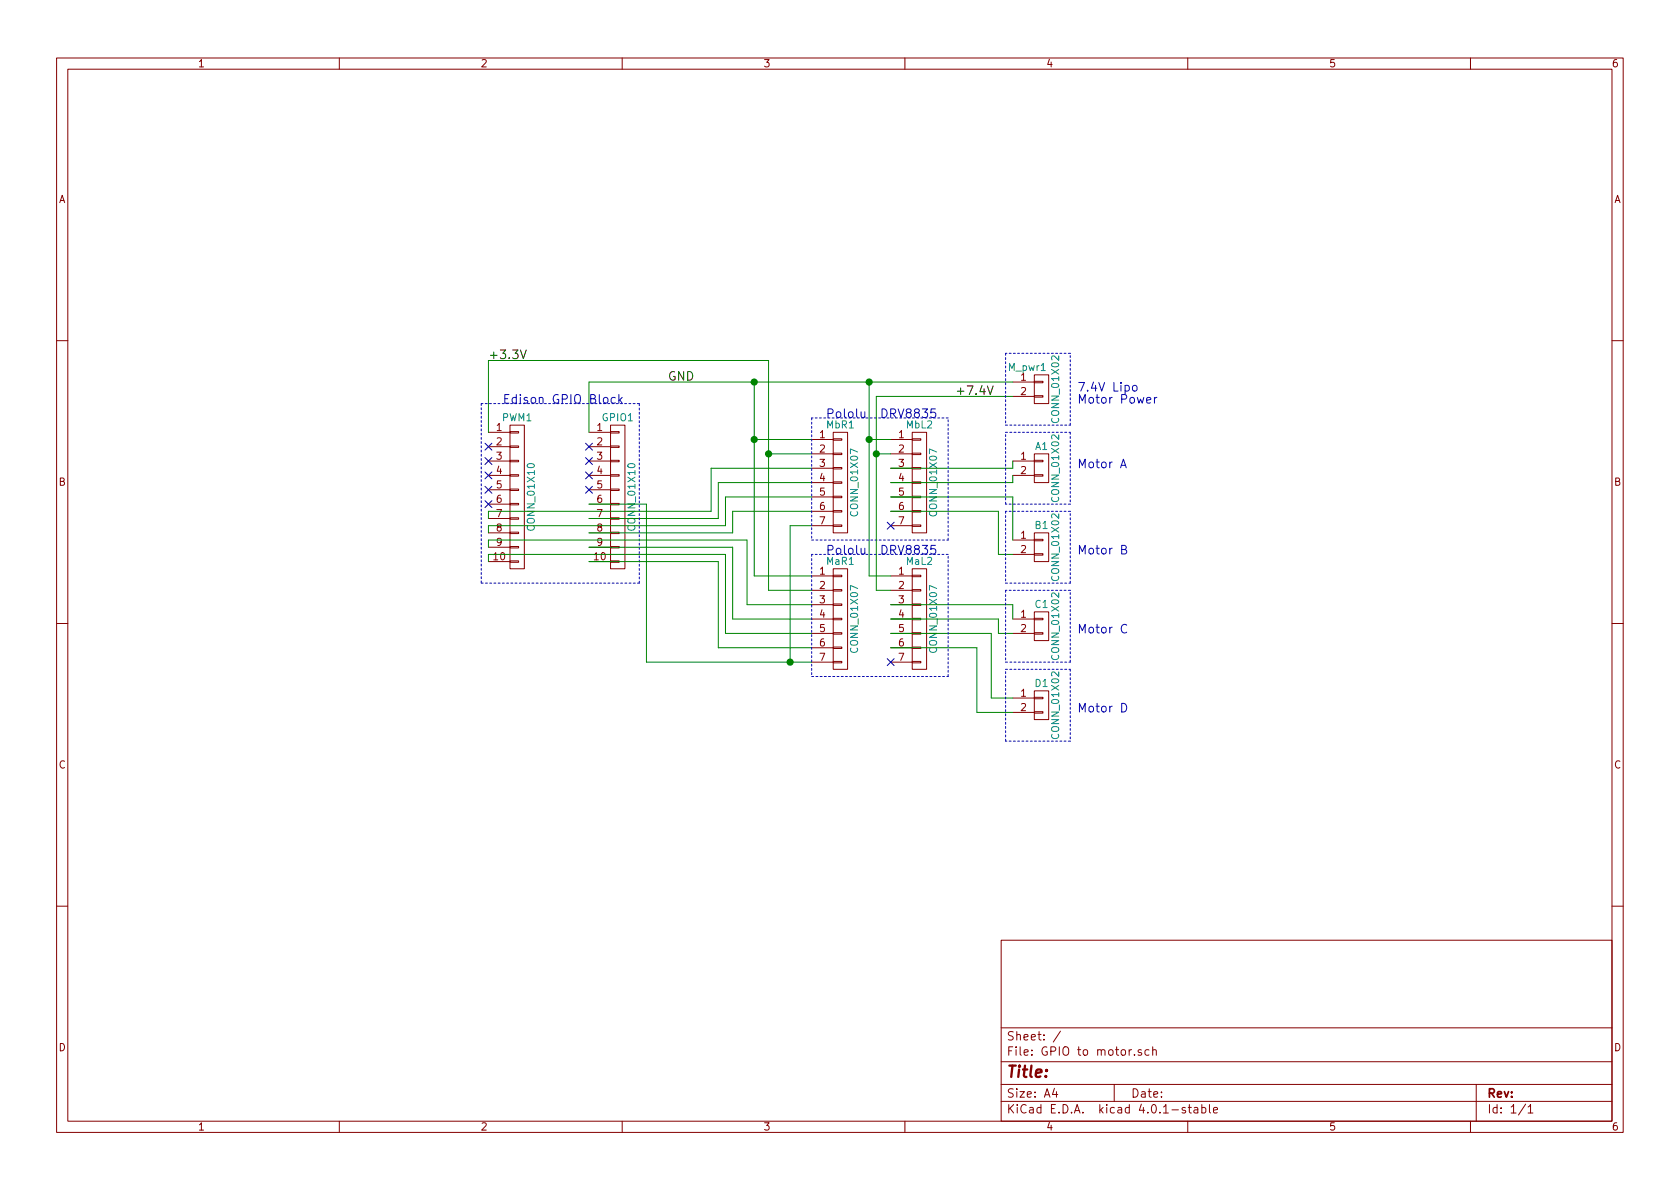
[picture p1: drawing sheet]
EESchema Schematic File Version 2
LIBS:power
LIBS:device
LIBS:transistors
LIBS:conn
LIBS:linear
LIBS:regul
LIBS:74xx
LIBS:cmos4000
LIBS:adc-dac
LIBS:memory
LIBS:xilinx
LIBS:microcontrollers
LIBS:dsp
LIBS:microchip
LIBS:analog_switches
LIBS:motorola
LIBS:texas
LIBS:intel
LIBS:audio
LIBS:interface
LIBS:digital-audio
LIBS:philips
LIBS:display
LIBS:cypress
LIBS:siliconi
LIBS:opto
LIBS:atmel
LIBS:contrib
LIBS:valves
LIBS:GPIO to motor-cache
EELAYER 25 0
EELAYER END
$Descr A4 11693 8268
encoding utf-8
Sheet 1 1
Title ""
Date ""
Rev ""
Comp ""
Comment1 ""
Comment2 ""
Comment3 ""
Comment4 ""
$EndDescr
$Comp
L CONN_01X10 GPIO1
U 1 1
P 4300 3450
F 0 "GPIO1" H 4300 4000 50  0000 C CNN
F 1 "CONN_01X10" V 4400 3450 50  0000 C CNN
F 2 "Pin_Headers:Pin_Header_Straight_1x10" H 4300 3450 50  0001 C CNN
F 3 "" H 4300 3450 50  0000 C CNN
	1    4300 3450
	1    0    0    -1  
$EndComp
$Comp
L CONN_01X10 PWM1
U 1 1
P 3600 3450
F 0 "PWM1" H 3600 4000 50  0000 C CNN
F 1 "CONN_01X10" V 3700 3450 50  0000 C CNN
F 2 "Pin_Headers:Pin_Header_Straight_1x10" H 3600 3450 50  0001 C CNN
F 3 "" H 3600 3450 50  0000 C CNN
	1    3600 3450
	1    0    0    -1  
$EndComp
$Comp
L CONN_01X07 MbR1
U 1 1
P 5850 3350
F 0 "MbR1" H 5850 3750 50  0000 C CNN
F 1 "CONN_01X07" V 5950 3350 50  0000 C CNN
F 2 "Pin_Headers:Pin_Header_Straight_1x07" H 5850 3350 50  0001 C CNN
F 3 "" H 5850 3350 50  0000 C CNN
	1    5850 3350
	1    0    0    -1  
$EndComp
$Comp
L CONN_01X07 MaR1
U 1 1
P 5850 4300
F 0 "MaR1" H 5850 4700 50  0000 C CNN
F 1 "CONN_01X07" V 5950 4300 50  0000 C CNN
F 2 "Pin_Headers:Pin_Header_Straight_1x07" H 5850 4300 50  0001 C CNN
F 3 "" H 5850 4300 50  0000 C CNN
	1    5850 4300
	1    0    0    -1  
$EndComp
Wire Wire Line
	5650 3050 5250 3050
Wire Wire Line
	5250 4000 5650 4000
$Comp
L CONN_01X07 MbL2
U 1 1
P 6400 3350
F 0 "MbL2" H 6400 3750 50  0000 C CNN
F 1 "CONN_01X07" V 6500 3350 50  0000 C CNN
F 2 "Pin_Headers:Pin_Header_Straight_1x07" H 6400 3350 50  0001 C CNN
F 3 "" H 6400 3350 50  0000 C CNN
	1    6400 3350
	1    0    0    -1  
$EndComp
$Comp
L CONN_01X07 MaL2
U 1 1
P 6400 4300
F 0 "MaL2" H 6400 4700 50  0000 C CNN
F 1 "CONN_01X07" V 6500 4300 50  0000 C CNN
F 2 "Pin_Headers:Pin_Header_Straight_1x07" H 6400 4300 50  0001 C CNN
F 3 "" H 6400 4300 50  0000 C CNN
	1    6400 4300
	1    0    0    -1  
$EndComp
Wire Wire Line
	6050 2650 6050 4000
Wire Wire Line
	6050 4000 6200 4000
Wire Wire Line
	6200 3050 6050 3050
Wire Wire Line
	5350 3150 5650 3150
Wire Wire Line
	5350 4100 5650 4100
Connection ~ 6050 3050
Connection ~ 5250 2650
Connection ~ 5250 3050
Wire Wire Line
	4950 3250 5650 3250
Wire Wire Line
	5050 3450 5650 3450
Wire Wire Line
	5000 3350 5650 3350
Wire Wire Line
	5100 3550 5650 3550
Wire Wire Line
	5100 4300 5650 4300
Wire Wire Line
	5000 4500 5650 4500
Wire Wire Line
	5650 3650 5500 3650
Wire Wire Line
	5500 3650 5500 4600
Connection ~ 5500 4600
$Comp
L CONN_01X02 A1
U 1 1
P 7250 3250
F 0 "A1" H 7250 3400 50  0000 C CNN
F 1 "CONN_01X02" V 7350 3250 50  0000 C CNN
F 2 "Pin_Headers:Pin_Header_Straight_1x02" H 7250 3250 50  0001 C CNN
F 3 "" H 7250 3250 50  0000 C CNN
	1    7250 3250
	1    0    0    -1  
$EndComp
$Comp
L CONN_01X02 B1
U 1 1
P 7250 3800
F 0 "B1" H 7250 3950 50  0000 C CNN
F 1 "CONN_01X02" V 7350 3800 50  0000 C CNN
F 2 "Pin_Headers:Pin_Header_Straight_1x02" H 7250 3800 50  0001 C CNN
F 3 "" H 7250 3800 50  0000 C CNN
	1    7250 3800
	1    0    0    -1  
$EndComp
$Comp
L CONN_01X02 C1
U 1 1
P 7250 4350
F 0 "C1" H 7250 4500 50  0000 C CNN
F 1 "CONN_01X02" V 7350 4350 50  0000 C CNN
F 2 "Pin_Headers:Pin_Header_Straight_1x02" H 7250 4350 50  0001 C CNN
F 3 "" H 7250 4350 50  0000 C CNN
	1    7250 4350
	1    0    0    -1  
$EndComp
$Comp
L CONN_01X02 D1
U 1 1
P 7250 4900
F 0 "D1" H 7250 5050 50  0000 C CNN
F 1 "CONN_01X02" V 7350 4900 50  0000 C CNN
F 2 "Pin_Headers:Pin_Header_Straight_1x02" H 7250 4900 50  0001 C CNN
F 3 "" H 7250 4900 50  0000 C CNN
	1    7250 4900
	1    0    0    -1  
$EndComp
$Comp
L CONN_01X02 M_pwr1
U 1 1
P 7250 2700
F 0 "M_pwr1" H 7150 2850 50  0000 C CNN
F 1 "CONN_01X02" V 7350 2700 50  0000 C CNN
F 2 "Pin_Headers:Pin_Header_Straight_1x02" H 7250 2700 50  0001 C CNN
F 3 "" H 7250 2700 50  0000 C CNN
	1    7250 2700
	1    0    0    -1  
$EndComp
Connection ~ 6050 2650
Wire Wire Line
	6200 3250 7050 3250
Wire Wire Line
	7050 3250 7050 3200
Wire Wire Line
	6200 3350 7050 3350
Wire Wire Line
	7050 3350 7050 3300
Wire Wire Line
	6200 3450 7050 3450
Wire Wire Line
	7050 3450 7050 3750
Wire Wire Line
	6200 3550 6950 3550
Wire Wire Line
	6950 3550 6950 3850
Wire Wire Line
	6950 3850 7050 3850
Wire Wire Line
	4100 2650 7050 2650
Wire Wire Line
	4100 2650 4100 3000
Wire Wire Line
	5100 3800 5100 4300
Wire Wire Line
	5000 3900 5000 4500
Wire Wire Line
	5100 3550 5100 3700
Wire Wire Line
	5100 3700 4100 3700
Wire Wire Line
	5000 3350 5000 3600
Wire Wire Line
	5000 3600 4100 3600
Wire Wire Line
	4500 4600 5650 4600
Wire Wire Line
	4500 4600 4500 3500
Wire Wire Line
	4500 3500 4100 3500
Wire Wire Line
	6200 4200 7050 4200
Wire Wire Line
	7050 4200 7050 4300
Wire Wire Line
	6200 4300 6950 4300
Wire Wire Line
	6950 4300 6950 4400
Wire Wire Line
	6950 4400 7050 4400
Wire Wire Line
	6200 4400 6900 4400
Wire Wire Line
	6900 4400 6900 4850
Wire Wire Line
	6900 4850 7050 4850
Wire Wire Line
	7050 4950 6800 4950
Wire Wire Line
	6800 4950 6800 4500
Wire Wire Line
	6800 4500 6200 4500
Text Label 3400 2500 0    60   ~ 0
+3.3V
Text Label 4650 2650 0    60   ~ 0
GND
Text Label 6650 2750 0    60   ~ 0
+7.4V
NoConn ~ 4100 3100
NoConn ~ 4100 3200
NoConn ~ 4100 3300
NoConn ~ 4100 3400
NoConn ~ 3400 3100
NoConn ~ 3400 3200
NoConn ~ 3400 3300
NoConn ~ 3400 3400
NoConn ~ 3400 3500
NoConn ~ 6200 4600
NoConn ~ 6200 3650
Wire Wire Line
	6100 2750 7050 2750
Wire Wire Line
	5250 2650 5250 4000
Wire Wire Line
	3400 2500 3400 3000
Wire Notes Line
	3350 2800 3350 4050
Wire Notes Line
	3350 4050 4450 4050
Wire Notes Line
	4450 4050 4450 2800
Wire Notes Line
	4450 2800 3350 2800
Wire Notes Line
	5650 2900 5650 3750
Wire Notes Line
	5650 3750 6600 3750
Wire Notes Line
	6600 3750 6600 2900
Wire Notes Line
	6600 2900 5650 2900
Wire Notes Line
	5650 3850 5650 4700
Wire Notes Line
	5650 4700 6600 4700
Wire Notes Line
	6600 4700 6600 3850
Wire Notes Line
	6600 3850 5650 3850
Text Notes 3500 2800 0    60   ~ 0
Edison GPIO Block
Text Notes 5750 2900 0    60   ~ 0
Pololu  DRV8835
Text Notes 5750 3850 0    60   ~ 0
Pololu  DRV8835
Wire Notes Line
	7000 2450 7000 2950
Wire Notes Line
	7000 2950 7450 2950
Wire Notes Line
	7450 2950 7450 2450
Wire Notes Line
	7450 2450 7000 2450
Wire Notes Line
	7000 3000 7450 3000
Wire Notes Line
	7450 3000 7450 3500
Wire Notes Line
	7450 3500 7000 3500
Wire Notes Line
	7000 3500 7000 3000
Wire Notes Line
	7450 3550 7000 3550
Wire Notes Line
	7000 3550 7000 4050
Wire Notes Line
	7000 4050 7450 4050
Wire Notes Line
	7450 4050 7450 3550
Wire Notes Line
	7450 4100 7000 4100
Wire Notes Line
	7000 4100 7000 4600
Wire Notes Line
	7000 4600 7450 4600
Wire Notes Line
	7450 4600 7450 4100
Wire Notes Line
	7450 4650 7450 5150
Wire Notes Line
	7450 5150 7000 5150
Wire Notes Line
	7000 5150 7000 4650
Wire Notes Line
	7000 4650 7450 4650
Text Notes 7500 3250 0    60   ~ 0
Motor A
Text Notes 7500 3850 0    60   ~ 0
Motor B
Text Notes 7500 4400 0    60   ~ 0
Motor C
Text Notes 7500 4950 0    60   ~ 0
Motor D
Text Notes 7500 2800 0    60   ~ 0
7.4V Lipo\nMotor Power
Wire Wire Line
	3400 3550 4950 3550
Wire Wire Line
	4950 3550 4950 3250
Wire Wire Line
	3400 3550 3400 3600
Wire Wire Line
	3400 3700 3400 3650
Wire Wire Line
	3400 3650 5050 3650
Wire Wire Line
	5050 3650 5050 3450
Wire Wire Line
	3400 3800 3400 3750
Wire Wire Line
	3400 3750 5200 3750
Wire Wire Line
	5200 3750 5200 4200
Wire Wire Line
	5200 4200 5650 4200
Wire Wire Line
	4100 3800 5100 3800
Wire Wire Line
	4100 3900 5000 3900
Wire Wire Line
	3400 3900 3400 3850
Wire Wire Line
	3400 3850 5050 3850
Wire Wire Line
	5050 3850 5050 4400
Wire Wire Line
	5050 4400 5650 4400
Wire Wire Line
	6100 4100 6200 4100
Wire Wire Line
	6100 2750 6100 4100
Wire Wire Line
	6100 3150 6200 3150
Connection ~ 6100 3150
Wire Wire Line
	5350 2500 5350 4100
Connection ~ 5350 3150
Wire Wire Line
	3400 2500 5350 2500
$EndSCHEMATC
